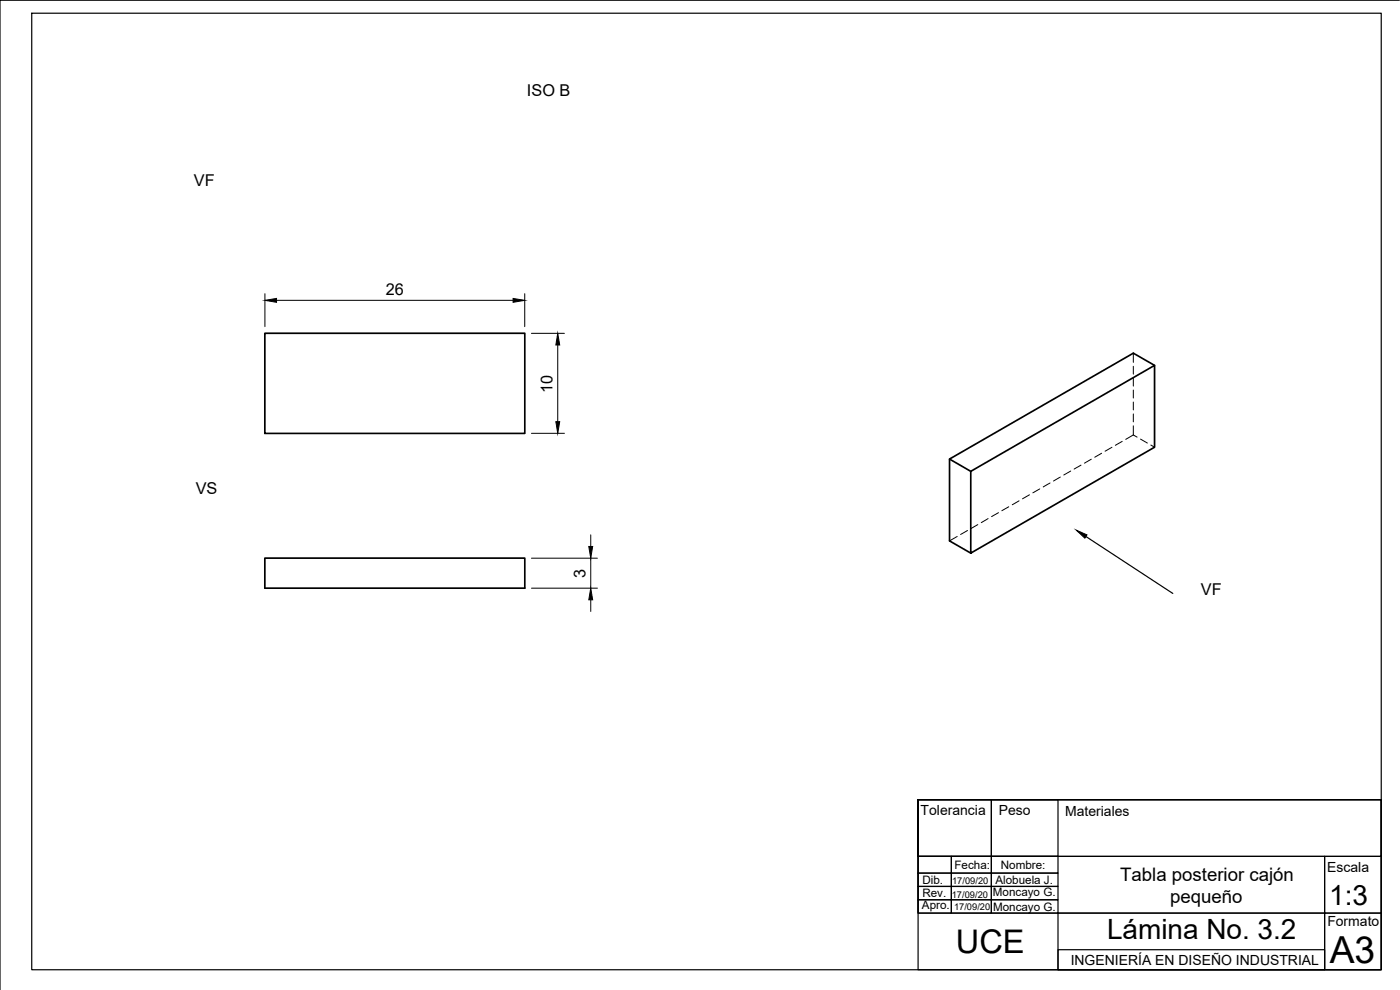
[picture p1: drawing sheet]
<svg xmlns="http://www.w3.org/2000/svg" width="420mm" height="297mm" viewBox="0 0 420 297" stroke-linecap="round" stroke-linejoin="round" font-family="sans-serif">
<!-- layer: Visible -->
<path d="M79.5 100h78v30h-78zM346.5 109.6l-6.4-3.6-55.1 31.7v24.6l6.3 3.7M285 137.7l6.3 3.7M291.3 141.4l55.2-31.8v24.6l-55.2 31.8zM79.5 167.5h78v9h-78z" fill="none" stroke="#000" stroke-width=".51"/>
<!-- layer: Hidden -->
<g fill="none" stroke="#000" stroke-width=".3">
<path d="M340.1 106v2.7M340.1 109.9v2.4M340.1 113.5v2.4M340.1 117v2.4M324.4 139.6l-2.1 1.1M327.5 137.8l-2 1.2M330.6 136l-2.1 1.2M333.7 134.2l-2.1 1.2M336.8 132.4l-2.1 1.2M340.1 130.5l-2.3 1.3M340.1 120.6v2.4M340.1 124.2v2.4"/>
<path d="M340.1 127.8v2.7M340.1 130.5l1.1 .7M342.3 131.7l2 1.2M345.4 133.5l1.1 .7M290.4 159.2l-2.1 1.2M293.5 157.4l-2.1 1.2M296.5 155.6l-2 1.2M299.7 153.8l-2.1 1.2M302.7 152l-2 1.2M305.8 150.3l-2 1.2M308.9 148.5l-2 1.2M312 146.7l-2 1.2"/>
<path d="M315.1 144.9l-2 1.2M318.2 143.1l-2 1.2M321.3 141.3l-2 1.2M287.3 161l-2.3 1.3"/>
</g>
<!-- layer: Sketch1 -->
<g fill="none" stroke="#000" stroke-width=".36">
<path d="M9.5 4h405v287h-405zM420 .1h-420v296.9M325.9 161l26.1 17.1M275.5 240v16.9h139v-16.9h-139h139v51h-139zM275.5 240h22v16.9h-22zM297.5 240h20v16.9h-20zM275.5 256.9h122v17.1h-122zM275.5 256.9h10v5.1h-10zM285.5 256.9h12v5.1h-12zM297.5 256.9h20v5.1h-20zM397.5 256.9h17v17.1h-17zM275.5 262h10v4h-10z"/>
<path d="M275.5 266h10v4h-10zM275.5 270h10v4h-10zM285.5 262h12v4h-12zM285.5 266h12v4h-12zM285.5 270h12v4h-12zM297.5 262h20v4h-20zM297.5 266h20v4h-20zM297.5 270h20v4h-20zM317.5 274h80v17h-80zM397.5 274h17v17h-17zM317.5 285h80v6h-80z"/>
</g>
<path d="M323 159.1l3.2 1.4-.6 1z" fill="#000" stroke="#000" stroke-width=".3"/>
<!-- layer: Dimensions -->
<path d="M79.5 88.1v9.9M83 90.1h71M157.5 88.1v9.9M159.5 100h9.9M167.4 103.5v23M159.5 130h9.9M159.5 167.5h19.8M159.5 176.5h19.8M177.3 160.5v3.5M177.3 167.5v9M177.3 180v3.5" fill="none" stroke="#000" stroke-width=".3"/>
<path d="M79.5 90.1l3.5-.6v1.2zM154 89.5l3.5 .6-3.5 .6zM167.4 100l.6 3.5h-1.2zM166.8 126.5h1.2l-.6 3.5zM176.7 164h1.2l-.6 3.5zM177.3 176.5l.6 3.5h-1.2z" fill="#000" stroke="#000" stroke-width=".3"/>
<text font-size="11.2" x="399.1" y="289">A3</text>
<text font-size="9.8" x="286.9" y="285.9">UCE</text>
<g font-size="8.4">
<text x="398.9" y="271.5">1:3</text>
<text x="332.2" y="281.7">Lámina No. 3.2</text>
</g>
<g font-size="5.6">
<text x="336.2" y="264.3">Tabla posterior cajón</text>
<text x="351.2" y="271">pequeño</text>
</g>
<g font-size="4.9">
<text x="158.2" y="28.9">ISO B</text>
<text x="58.2" y="56">VF</text>
<text x="115.8" y="88.5">26</text>
<text x="165.8" y="117.9" transform="rotate(-90 165.8 117.9)">10</text>
<text x="58.8" y="148.2">VS</text>
<text x="175.7" y="173.3" transform="rotate(-90 175.7 173.3)">3</text>
<text x="360.4" y="178.5">VF</text>
</g>
<g font-size="4.2">
<text x="276.3" y="244.4">Tolerancia</text>
<text x="299.7" y="244.5">Peso</text>
<text x="319.7" y="244.8">Materiales</text>
<text x="398.3" y="261.7">Escala</text>
<text x="398.4" y="277.9">Formato</text>
<text x="321.3" y="289.5">INGENIERÍA EN DISEÑO INDUSTRIAL</text>
</g>
<g font-size="3.5">
<text x="286.4" y="260.8">Fecha:</text>
<text x="300.4" y="260.7">Nombre:</text>
<text x="276.8" y="269.2">Rev.</text>
<text x="276.8" y="265.2">Dib.</text>
<text x="298" y="268.9">Moncayo G.</text>
<text x="298.7" y="265.1">Alobuela J.</text>
<text x="276.7" y="272.6">Apro.</text>
<text x="298" y="273.5">Moncayo G.</text>
</g>
<g font-size="2.8">
<text x="285.6" y="269.3">17/09/20</text>
<text x="285.8" y="265.2">17/09/20</text>
<text x="286.3" y="273">17/09/20</text>
</g>
</svg>
